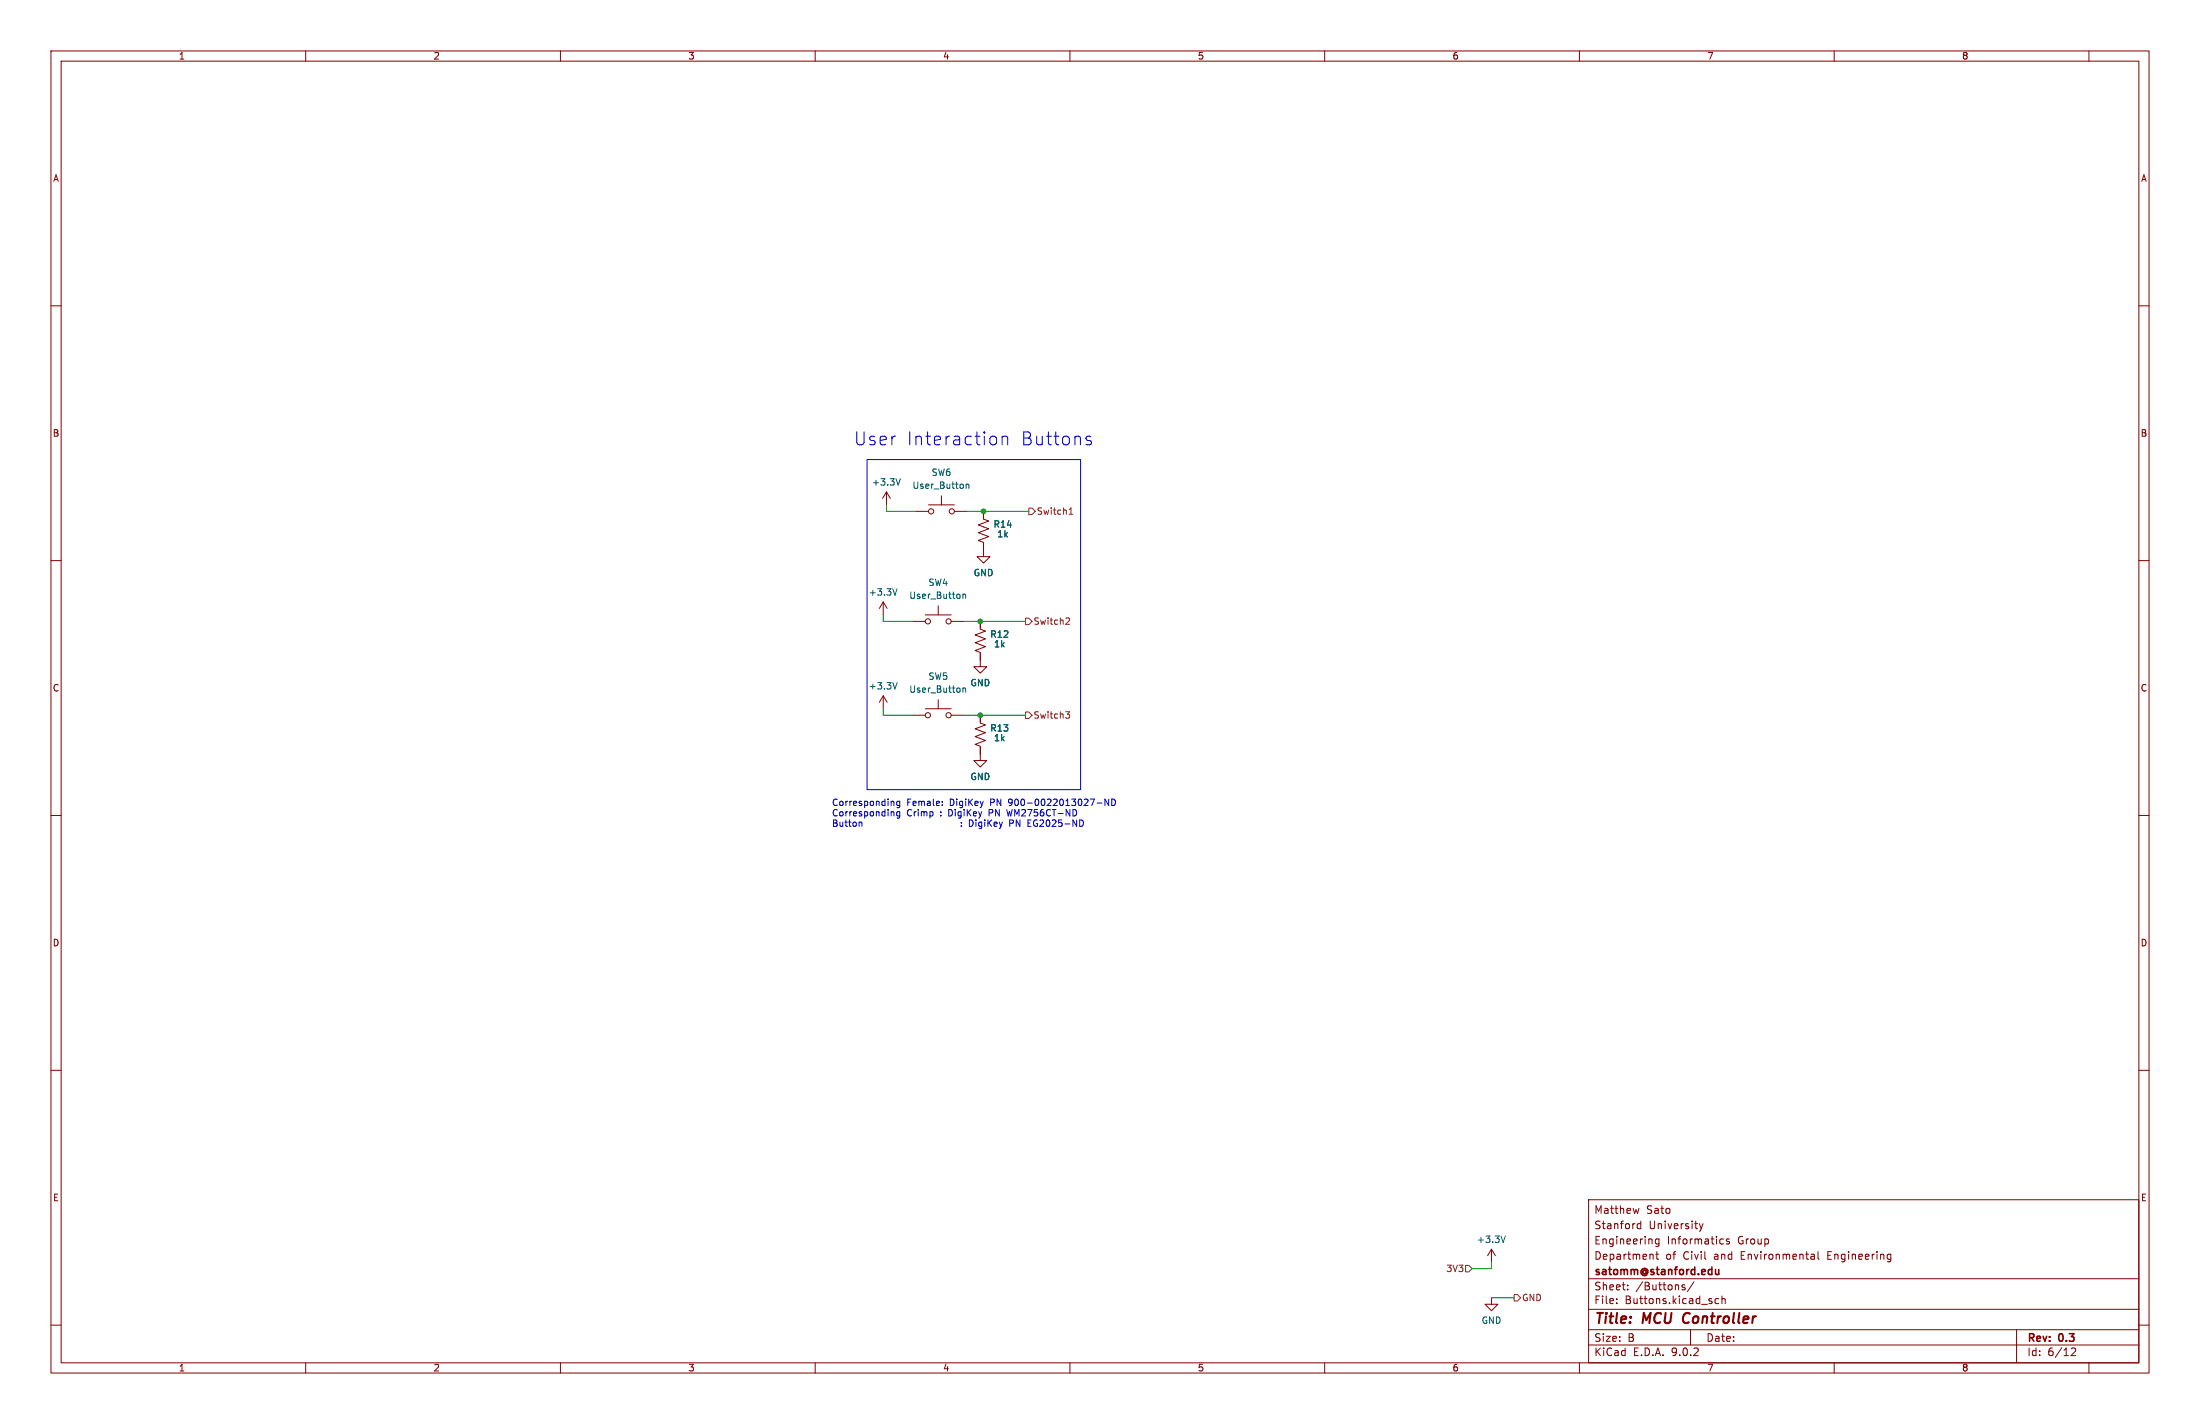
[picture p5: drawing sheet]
(kicad_sch
 (version 20250114)
 (generator "eeschema")
 (generator_version "9.0")
 (paper "B")
 (title_block
  (title "MCU Controller")
  (rev "0.3")
  (company "satomm@stanford.edu")
  (comment 1 "Department of Civil and Environmental Engineering")
  (comment 2 "Engineering Informatics Group")
  (comment 3 "Stanford University")
  (comment 4 "Matthew Sato"))
 (lib_symbols
  (symbol "Device:R_US"
   (pin_numbers (hide yes))
   (pin_names
    (offset 0)) (exclude_from_sim no) (in_bom yes) (on_board yes)
   (property "Reference" "R" (at 2.54 0 90) (effects (font (size 1.27 1.27))))
   (property "Value" "R_US" (at -2.54 0 90) (effects (font (size 1.27 1.27))))
   (property "Footprint" "" (at 1.016 -0.254 90) (effects (font (size 1.27 1.27)) (hide yes)))
   (property "Datasheet" "~" (at 0 0 0) (effects (font (size 1.27 1.27)) (hide yes)))
   (property "Description" "Resistor, US symbol" (at 0 0 0) (effects (font (size 1.27 1.27)) (hide yes)))
   (symbol "R_US_0_1"
    (polyline (pts (xy 0 2.286) (xy 0 2.54)) (stroke (width 0) (type default)) (fill (type none)))
    (polyline (pts (xy 0 2.286) (xy 1.016 1.905) (xy 0 1.524) (xy -1.016 1.143) (xy 0 0.762)) (stroke (width 0) (type default)) (fill (type none)))
    (polyline (pts (xy 0 0.762) (xy 1.016 0.381) (xy 0 0) (xy -1.016 -0.381) (xy 0 -0.762)) (stroke (width 0) (type default)) (fill (type none)))
    (polyline (pts (xy 0 -0.762) (xy 1.016 -1.143) (xy 0 -1.524) (xy -1.016 -1.905) (xy 0 -2.286)) (stroke (width 0) (type default)) (fill (type none)))
    (polyline (pts (xy 0 -2.286) (xy 0 -2.54)) (stroke (width 0) (type default)) (fill (type none))))
   (symbol "R_US_1_1"
    (pin passive line (at 0 3.81 270) (length 1.27) (name "~" (effects (font (size 1.27 1.27)))) (number "1" (effects (font (size 1.27 1.27)))))
    (pin passive line (at 0 -3.81 90) (length 1.27) (name "~" (effects (font (size 1.27 1.27)))) (number "2" (effects (font (size 1.27 1.27))))))
   (embedded_fonts no))
  (symbol "Switch:SW_Push"
   (pin_numbers (hide yes))
   (pin_names
    (offset 1.016) (hide yes)) (exclude_from_sim no) (in_bom yes) (on_board yes)
   (property "Reference" "SW" (at 1.27 2.54 0) (effects (font (size 1.27 1.27)) (justify left)))
   (property "Value" "SW_Push" (at 0 -1.524 0) (effects (font (size 1.27 1.27))))
   (property "Footprint" "" (at 0 5.08 0) (effects (font (size 1.27 1.27)) (hide yes)))
   (property "Datasheet" "~" (at 0 5.08 0) (effects (font (size 1.27 1.27)) (hide yes)))
   (property "Description" "Push button switch, generic, two pins" (at 0 0 0) (effects (font (size 1.27 1.27)) (hide yes)))
   (symbol "SW_Push_0_1"
    (circle (center -2.032 0) (radius 0.508) (stroke (width 0) (type default)) (fill (type none)))
    (polyline (pts (xy 0 1.27) (xy 0 3.048)) (stroke (width 0) (type default)) (fill (type none)))
    (circle (center 2.032 0) (radius 0.508) (stroke (width 0) (type default)) (fill (type none)))
    (polyline (pts (xy 2.54 1.27) (xy -2.54 1.27)) (stroke (width 0) (type default)) (fill (type none)))
    (pin passive line (at -5.08 0 0) (length 2.54) (name "1" (effects (font (size 1.27 1.27)))) (number "1" (effects (font (size 1.27 1.27)))))
    (pin passive line (at 5.08 0 180) (length 2.54) (name "2" (effects (font (size 1.27 1.27)))) (number "2" (effects (font (size 1.27 1.27))))))
   (embedded_fonts no))
  (symbol "power:+3.3V"
   (power)
   (pin_names
    (offset 0)) (exclude_from_sim no) (in_bom yes) (on_board yes)
   (property "Reference" "#PWR" (at 0 -3.81 0) (effects (font (size 1.27 1.27)) (hide yes)))
   (property "Value" "+3.3V" (at 0 3.556 0) (effects (font (size 1.27 1.27))))
   (property "Footprint" "" (at 0 0 0) (effects (font (size 1.27 1.27)) (hide yes)))
   (property "Datasheet" "" (at 0 0 0) (effects (font (size 1.27 1.27)) (hide yes)))
   (property "Description" "Power symbol creates a global label with name \"+3.3V\"" (at 0 0 0) (effects (font (size 1.27 1.27)) (hide yes)))
   (symbol "+3.3V_0_1"
    (polyline (pts (xy -0.762 1.27) (xy 0 2.54)) (stroke (width 0) (type default)) (fill (type none)))
    (polyline (pts (xy 0 2.54) (xy 0.762 1.27)) (stroke (width 0) (type default)) (fill (type none)))
    (polyline (pts (xy 0 0) (xy 0 2.54)) (stroke (width 0) (type default)) (fill (type none))))
   (symbol "+3.3V_1_1"
    (pin power_in line (at 0 0 90) (length 0) (hide yes) (name "+3.3V" (effects (font (size 1.27 1.27)))) (number "1" (effects (font (size 1.27 1.27))))))
   (embedded_fonts no))
  (symbol "power:GND"
   (power)
   (pin_names
    (offset 0)) (exclude_from_sim no) (in_bom yes) (on_board yes)
   (property "Reference" "#PWR" (at 0 -6.35 0) (effects (font (size 1.27 1.27)) (hide yes)))
   (property "Value" "GND" (at 0 -3.81 0) (effects (font (size 1.27 1.27))))
   (property "Footprint" "" (at 0 0 0) (effects (font (size 1.27 1.27)) (hide yes)))
   (property "Datasheet" "" (at 0 0 0) (effects (font (size 1.27 1.27)) (hide yes)))
   (property "Description" "Power symbol creates a global label with name \"GND\" , ground" (at 0 0 0) (effects (font (size 1.27 1.27)) (hide yes)))
   (symbol "GND_0_1"
    (polyline (pts (xy 0 0) (xy 0 -1.27) (xy 1.27 -1.27) (xy 0 -2.54) (xy -1.27 -1.27) (xy 0 -1.27)) (stroke (width 0) (type default)) (fill (type none))))
   (symbol "GND_1_1"
    (pin power_in line (at 0 0 270) (length 0) (hide yes) (name "GND" (effects (font (size 1.27 1.27)))) (number "1" (effects (font (size 1.27 1.27))))))
   (embedded_fonts no)))
 (rectangle
  (start 170.18 90.17)
  (end 212.09 154.94)
  (stroke (width 0) (type default))
  (fill (type none)))
 (text "Corresponding Female: DigiKey PN 900-0022013027-ND\nCorresponding Crimp : DigiKey PN WM2756CT-ND\nButton          	: DigiKey PN EG2025-ND"
  (exclude_from_sim no)
  (at 163.195 162.56 0)
  (effects (font (size 1.27 1.27)) (justify left bottom)))
 (text "User Interaction Buttons"
  (exclude_from_sim no)
  (at 191.135 86.36 0)
  (effects (font (size 2.54 2.54))))
 (junction
  (at 192.405 140.335)
  (diameter 0)
  (color 0 0 0 0))
 (junction
  (at 192.405 121.92)
  (diameter 0)
  (color 0 0 0 0))
 (junction
  (at 193.04 100.33)
  (diameter 0)
  (color 0 0 0 0))
 (wire
  (pts (xy 173.355 121.92) (xy 179.07 121.92))
  (stroke (width 0) (type default)))
 (wire
  (pts (xy 173.355 139.065) (xy 173.355 140.335))
  (stroke (width 0) (type default)))
 (wire
  (pts (xy 173.99 100.33) (xy 179.705 100.33))
  (stroke (width 0) (type default)))
 (wire
  (pts (xy 173.355 120.65) (xy 173.355 121.92))
  (stroke (width 0) (type default)))
 (wire
  (pts (xy 189.865 100.33) (xy 193.04 100.33))
  (stroke (width 0) (type default)))
 (wire
  (pts (xy 292.735 254.635) (xy 297.18 254.635))
  (stroke (width 0) (type default)))
 (wire
  (pts (xy 288.925 248.92) (xy 292.735 248.92))
  (stroke (width 0) (type default)))
 (wire
  (pts (xy 193.04 100.33) (xy 201.93 100.33))
  (stroke (width 0) (type default)))
 (wire
  (pts (xy 192.405 140.335) (xy 201.295 140.335))
  (stroke (width 0) (type default)))
 (wire
  (pts (xy 189.23 121.92) (xy 192.405 121.92))
  (stroke (width 0) (type default)))
 (wire
  (pts (xy 173.355 140.335) (xy 179.07 140.335))
  (stroke (width 0) (type default)))
 (wire
  (pts (xy 192.405 121.92) (xy 201.295 121.92))
  (stroke (width 0) (type default)))
 (wire
  (pts (xy 173.99 99.06) (xy 173.99 100.33))
  (stroke (width 0) (type default)))
 (wire
  (pts (xy 292.735 248.92) (xy 292.735 247.65))
  (stroke (width 0) (type default)))
 (wire
  (pts (xy 189.23 140.335) (xy 192.405 140.335))
  (stroke (width 0) (type default)))
 (hierarchical_label "Switch1"
  (shape output)
  (at 201.93 100.33 0)
  (effects (font (size 1.27 1.27)) (justify left)))
 (hierarchical_label "GND"
  (shape output)
  (at 297.18 254.635 0)
  (effects (font (size 1.27 1.27)) (justify left)))
 (hierarchical_label "Switch2"
  (shape output)
  (at 201.295 121.92 0)
  (effects (font (size 1.27 1.27)) (justify left)))
 (hierarchical_label "3V3"
  (shape input)
  (at 288.925 248.92 180)
  (effects (font (size 1.27 1.27)) (justify right)))
 (hierarchical_label "Switch3"
  (shape output)
  (at 201.295 140.335 0)
  (effects (font (size 1.27 1.27)) (justify left)))
 (symbol
  (lib_id "power:+3.3V")
  (at 292.735 247.65 0)
  (unit 1)
  (exclude_from_sim no)
  (in_bom yes)
  (on_board yes)
  (dnp no)
  (fields_autoplaced yes)
  (property "Reference" "#PWR095" (at 292.735 251.46 0) (effects (font (size 1.27 1.27)) (hide yes)))
  (property "Value" "+3.3V" (at 292.735 243.205 0) (effects (font (size 1.27 1.27))))
  (property "Footprint" "" (at 292.735 247.65 0) (effects (font (size 1.27 1.27)) (hide yes)))
  (property "Datasheet" "" (at 292.735 247.65 0) (effects (font (size 1.27 1.27)) (hide yes)))
  (property "Description" "" (at 292.735 247.65 0) (effects (font (size 1.27 1.27))))
  (pin "1"))
 (symbol
  (lib_id "Device:R_US")
  (at 192.405 144.145 0)
  (unit 1)
  (exclude_from_sim no)
  (in_bom yes)
  (on_board yes)
  (dnp no)
  (property "Reference" "R13" (at 196.215 142.875 0) (effects (font (size 1.27 1.27))))
  (property "Value" "1k" (at 196.215 144.78 0) (effects (font (size 1.27 1.27))))
  (property "Footprint" "Resistor_SMD:R_0805_2012Metric_Pad1.20x1.40mm_HandSolder" (at 193.421 144.399 90) (effects (font (size 1.27 1.27)) (hide yes)))
  (property "Datasheet" "https://www.seielect.com/catalog/sei-rmcf_rmcp.pdf" (at 192.405 144.145 0) (effects (font (size 1.27 1.27)) (hide yes)))
  (property "Description" "RES 1K OHM 1% 1/8W 0805" (at 192.405 144.145 0) (effects (font (size 1.27 1.27)) (hide yes)))
  (property "Mfr" "Stackpole Electronics Inc" (at 192.405 144.145 0) (effects (font (size 1.27 1.27)) (hide yes)))
  (property "Mfr P/N" "RMCF0805FT1K00" (at 192.405 144.145 0) (effects (font (size 1.27 1.27)) (hide yes)))
  (property "Supplier 1" "DigiKey" (at 192.405 144.145 0) (effects (font (size 1.27 1.27)) (hide yes)))
  (property "Supplier 1 P/N" "RMCF0805FT1K00CT-ND" (at 192.405 144.145 0) (effects (font (size 1.27 1.27)) (hide yes)))
  (property "Supplier 2" "" (at 192.405 144.145 0) (effects (font (size 1.27 1.27)) (hide yes)))
  (property "Supplier 2 P/N" "" (at 192.405 144.145 0) (effects (font (size 1.27 1.27)) (hide yes)))
  (pin "1")
  (pin "2"))
 (symbol
  (lib_id "power:+3.3V")
  (at 173.355 120.65 0)
  (unit 1)
  (exclude_from_sim no)
  (in_bom yes)
  (on_board yes)
  (dnp no)
  (fields_autoplaced yes)
  (property "Reference" "#PWR089" (at 173.355 124.46 0) (effects (font (size 1.27 1.27)) (hide yes)))
  (property "Value" "+3.3V" (at 173.355 116.205 0) (effects (font (size 1.27 1.27))))
  (property "Footprint" "" (at 173.355 120.65 0) (effects (font (size 1.27 1.27)) (hide yes)))
  (property "Datasheet" "" (at 173.355 120.65 0) (effects (font (size 1.27 1.27)) (hide yes)))
  (property "Description" "" (at 173.355 120.65 0) (effects (font (size 1.27 1.27))))
  (pin "1"))
 (symbol
  (lib_id "Switch:SW_Push")
  (at 184.15 121.92 0)
  (unit 1)
  (exclude_from_sim no)
  (in_bom yes)
  (on_board yes)
  (dnp no)
  (fields_autoplaced yes)
  (property "Reference" "SW4" (at 184.15 114.3 0) (effects (font (size 1.27 1.27))))
  (property "Value" "User_Button" (at 184.15 116.84 0) (effects (font (size 1.27 1.27))))
  (property "Footprint" "RobotLibrary:CONN_22232021_MOL" (at 184.15 116.84 0) (effects (font (size 1.27 1.27)) (hide yes)))
  (property "Datasheet" "https://www.molex.com/webdocs/datasheets/pdf/en-us//0022232021_PCB_HEADERS.pdf" (at 184.15 116.84 0) (effects (font (size 1.27 1.27)) (hide yes)))
  (property "Description" "CONN HEADER VERT 2POS 2.54MM" (at 184.15 121.92 0) (effects (font (size 1.27 1.27)) (hide yes)))
  (property "Mfr" "Molex" (at 184.15 121.92 0) (effects (font (size 1.27 1.27)) (hide yes)))
  (property "Mfr P/N" "0022232021" (at 184.15 121.92 0) (effects (font (size 1.27 1.27)) (hide yes)))
  (property "Supplier 1" "DigiKey" (at 184.15 121.92 0) (effects (font (size 1.27 1.27)) (hide yes)))
  (property "Supplier 1 P/N" "900-0022232021-ND" (at 184.15 121.92 0) (effects (font (size 1.27 1.27)) (hide yes)))
  (property "Supplier 2" "" (at 184.15 121.92 0) (effects (font (size 1.27 1.27)) (hide yes)))
  (property "Supplier 2 P/N" "" (at 184.15 121.92 0) (effects (font (size 1.27 1.27)) (hide yes)))
  (pin "1")
  (pin "2"))
 (symbol
  (lib_id "power:GND")
  (at 292.735 254.635 0)
  (unit 1)
  (exclude_from_sim no)
  (in_bom yes)
  (on_board yes)
  (dnp no)
  (fields_autoplaced yes)
  (property "Reference" "#PWR096" (at 292.735 260.985 0) (effects (font (size 1.27 1.27)) (hide yes)))
  (property "Value" "GND" (at 292.735 259.08 0) (effects (font (size 1.27 1.27))))
  (property "Footprint" "" (at 292.735 254.635 0) (effects (font (size 1.27 1.27)) (hide yes)))
  (property "Datasheet" "" (at 292.735 254.635 0) (effects (font (size 1.27 1.27)) (hide yes)))
  (property "Description" "" (at 292.735 254.635 0) (effects (font (size 1.27 1.27))))
  (pin "1"))
 (symbol
  (lib_id "power:GND")
  (at 192.405 129.54 0)
  (unit 1)
  (exclude_from_sim no)
  (in_bom yes)
  (on_board yes)
  (dnp no)
  (fields_autoplaced yes)
  (property "Reference" "#PWR092" (at 192.405 135.89 0) (effects (font (size 1.27 1.27)) (hide yes)))
  (property "Value" "GND" (at 192.405 133.985 0) (effects (font (size 1.27 1.27))))
  (property "Footprint" "" (at 192.405 129.54 0) (effects (font (size 1.27 1.27)) (hide yes)))
  (property "Datasheet" "" (at 192.405 129.54 0) (effects (font (size 1.27 1.27)) (hide yes)))
  (property "Description" "" (at 192.405 129.54 0) (effects (font (size 1.27 1.27))))
  (pin "1"))
 (symbol
  (lib_id "Switch:SW_Push")
  (at 184.785 100.33 0)
  (unit 1)
  (exclude_from_sim no)
  (in_bom yes)
  (on_board yes)
  (dnp no)
  (fields_autoplaced yes)
  (property "Reference" "SW6" (at 184.785 92.71 0) (effects (font (size 1.27 1.27))))
  (property "Value" "User_Button" (at 184.785 95.25 0) (effects (font (size 1.27 1.27))))
  (property "Footprint" "RobotLibrary:CONN_22232021_MOL" (at 184.785 95.25 0) (effects (font (size 1.27 1.27)) (hide yes)))
  (property "Datasheet" "https://www.molex.com/webdocs/datasheets/pdf/en-us//0022232021_PCB_HEADERS.pdf" (at 184.785 95.25 0) (effects (font (size 1.27 1.27)) (hide yes)))
  (property "Description" "CONN HEADER VERT 2POS 2.54MM" (at 184.785 100.33 0) (effects (font (size 1.27 1.27)) (hide yes)))
  (property "Mfr" "Molex" (at 184.785 100.33 0) (effects (font (size 1.27 1.27)) (hide yes)))
  (property "Mfr P/N" "0022232021" (at 184.785 100.33 0) (effects (font (size 1.27 1.27)) (hide yes)))
  (property "Supplier 1" "DigiKey" (at 184.785 100.33 0) (effects (font (size 1.27 1.27)) (hide yes)))
  (property "Supplier 1 P/N" "900-0022232021-ND" (at 184.785 100.33 0) (effects (font (size 1.27 1.27)) (hide yes)))
  (property "Supplier 2" "" (at 184.785 100.33 0) (effects (font (size 1.27 1.27)) (hide yes)))
  (property "Supplier 2 P/N" "" (at 184.785 100.33 0) (effects (font (size 1.27 1.27)) (hide yes)))
  (pin "1")
  (pin "2"))
 (symbol
  (lib_id "power:+3.3V")
  (at 173.99 99.06 0)
  (unit 1)
  (exclude_from_sim no)
  (in_bom yes)
  (on_board yes)
  (dnp no)
  (fields_autoplaced yes)
  (property "Reference" "#PWR091" (at 173.99 102.87 0) (effects (font (size 1.27 1.27)) (hide yes)))
  (property "Value" "+3.3V" (at 173.99 94.615 0) (effects (font (size 1.27 1.27))))
  (property "Footprint" "" (at 173.99 99.06 0) (effects (font (size 1.27 1.27)) (hide yes)))
  (property "Datasheet" "" (at 173.99 99.06 0) (effects (font (size 1.27 1.27)) (hide yes)))
  (property "Description" "" (at 173.99 99.06 0) (effects (font (size 1.27 1.27))))
  (pin "1"))
 (symbol
  (lib_id "power:GND")
  (at 192.405 147.955 0)
  (unit 1)
  (exclude_from_sim no)
  (in_bom yes)
  (on_board yes)
  (dnp no)
  (fields_autoplaced yes)
  (property "Reference" "#PWR093" (at 192.405 154.305 0) (effects (font (size 1.27 1.27)) (hide yes)))
  (property "Value" "GND" (at 192.405 152.4 0) (effects (font (size 1.27 1.27))))
  (property "Footprint" "" (at 192.405 147.955 0) (effects (font (size 1.27 1.27)) (hide yes)))
  (property "Datasheet" "" (at 192.405 147.955 0) (effects (font (size 1.27 1.27)) (hide yes)))
  (property "Description" "" (at 192.405 147.955 0) (effects (font (size 1.27 1.27))))
  (pin "1"))
 (symbol
  (lib_id "Switch:SW_Push")
  (at 184.15 140.335 0)
  (unit 1)
  (exclude_from_sim no)
  (in_bom yes)
  (on_board yes)
  (dnp no)
  (fields_autoplaced yes)
  (property "Reference" "SW5" (at 184.15 132.715 0) (effects (font (size 1.27 1.27))))
  (property "Value" "User_Button" (at 184.15 135.255 0) (effects (font (size 1.27 1.27))))
  (property "Footprint" "RobotLibrary:CONN_22232021_MOL" (at 184.15 135.255 0) (effects (font (size 1.27 1.27)) (hide yes)))
  (property "Datasheet" "https://www.molex.com/webdocs/datasheets/pdf/en-us//0022232021_PCB_HEADERS.pdf" (at 184.15 135.255 0) (effects (font (size 1.27 1.27)) (hide yes)))
  (property "Description" "CONN HEADER VERT 2POS 2.54MM" (at 184.15 140.335 0) (effects (font (size 1.27 1.27)) (hide yes)))
  (property "Mfr" "Molex" (at 184.15 140.335 0) (effects (font (size 1.27 1.27)) (hide yes)))
  (property "Mfr P/N" "0022232021" (at 184.15 140.335 0) (effects (font (size 1.27 1.27)) (hide yes)))
  (property "Supplier 1" "DigiKey" (at 184.15 140.335 0) (effects (font (size 1.27 1.27)) (hide yes)))
  (property "Supplier 1 P/N" "900-0022232021-ND" (at 184.15 140.335 0) (effects (font (size 1.27 1.27)) (hide yes)))
  (property "Supplier 2" "" (at 184.15 140.335 0) (effects (font (size 1.27 1.27)) (hide yes)))
  (property "Supplier 2 P/N" "" (at 184.15 140.335 0) (effects (font (size 1.27 1.27)) (hide yes)))
  (pin "1")
  (pin "2"))
 (symbol
  (lib_id "Device:R_US")
  (at 192.405 125.73 0)
  (unit 1)
  (exclude_from_sim no)
  (in_bom yes)
  (on_board yes)
  (dnp no)
  (property "Reference" "R12" (at 196.215 124.46 0) (effects (font (size 1.27 1.27))))
  (property "Value" "1k" (at 196.215 126.365 0) (effects (font (size 1.27 1.27))))
  (property "Footprint" "Resistor_SMD:R_0805_2012Metric_Pad1.20x1.40mm_HandSolder" (at 193.421 125.984 90) (effects (font (size 1.27 1.27)) (hide yes)))
  (property "Datasheet" "https://www.seielect.com/catalog/sei-rmcf_rmcp.pdf" (at 192.405 125.73 0) (effects (font (size 1.27 1.27)) (hide yes)))
  (property "Description" "RES 1K OHM 1% 1/8W 0805" (at 192.405 125.73 0) (effects (font (size 1.27 1.27)) (hide yes)))
  (property "Mfr" "Stackpole Electronics Inc" (at 192.405 125.73 0) (effects (font (size 1.27 1.27)) (hide yes)))
  (property "Mfr P/N" "RMCF0805FT1K00" (at 192.405 125.73 0) (effects (font (size 1.27 1.27)) (hide yes)))
  (property "Supplier 1" "DigiKey" (at 192.405 125.73 0) (effects (font (size 1.27 1.27)) (hide yes)))
  (property "Supplier 1 P/N" "RMCF0805FT1K00CT-ND" (at 192.405 125.73 0) (effects (font (size 1.27 1.27)) (hide yes)))
  (property "Supplier 2" "" (at 192.405 125.73 0) (effects (font (size 1.27 1.27)) (hide yes)))
  (property "Supplier 2 P/N" "" (at 192.405 125.73 0) (effects (font (size 1.27 1.27)) (hide yes)))
  (pin "1")
  (pin "2"))
 (symbol
  (lib_id "power:+3.3V")
  (at 173.355 139.065 0)
  (unit 1)
  (exclude_from_sim no)
  (in_bom yes)
  (on_board yes)
  (dnp no)
  (fields_autoplaced yes)
  (property "Reference" "#PWR090" (at 173.355 142.875 0) (effects (font (size 1.27 1.27)) (hide yes)))
  (property "Value" "+3.3V" (at 173.355 134.62 0) (effects (font (size 1.27 1.27))))
  (property "Footprint" "" (at 173.355 139.065 0) (effects (font (size 1.27 1.27)) (hide yes)))
  (property "Datasheet" "" (at 173.355 139.065 0) (effects (font (size 1.27 1.27)) (hide yes)))
  (property "Description" "" (at 173.355 139.065 0) (effects (font (size 1.27 1.27))))
  (pin "1"))
 (symbol
  (lib_id "power:GND")
  (at 193.04 107.95 0)
  (unit 1)
  (exclude_from_sim no)
  (in_bom yes)
  (on_board yes)
  (dnp no)
  (fields_autoplaced yes)
  (property "Reference" "#PWR094" (at 193.04 114.3 0) (effects (font (size 1.27 1.27)) (hide yes)))
  (property "Value" "GND" (at 193.04 112.395 0) (effects (font (size 1.27 1.27))))
  (property "Footprint" "" (at 193.04 107.95 0) (effects (font (size 1.27 1.27)) (hide yes)))
  (property "Datasheet" "" (at 193.04 107.95 0) (effects (font (size 1.27 1.27)) (hide yes)))
  (property "Description" "" (at 193.04 107.95 0) (effects (font (size 1.27 1.27))))
  (pin "1"))
 (symbol
  (lib_id "Device:R_US")
  (at 193.04 104.14 0)
  (unit 1)
  (exclude_from_sim no)
  (in_bom yes)
  (on_board yes)
  (dnp no)
  (property "Reference" "R14" (at 196.85 102.87 0) (effects (font (size 1.27 1.27))))
  (property "Value" "1k" (at 196.85 104.775 0) (effects (font (size 1.27 1.27))))
  (property "Footprint" "Resistor_SMD:R_0805_2012Metric_Pad1.20x1.40mm_HandSolder" (at 194.056 104.394 90) (effects (font (size 1.27 1.27)) (hide yes)))
  (property "Datasheet" "https://www.seielect.com/catalog/sei-rmcf_rmcp.pdf" (at 193.04 104.14 0) (effects (font (size 1.27 1.27)) (hide yes)))
  (property "Description" "RES 1K OHM 1% 1/8W 0805" (at 193.04 104.14 0) (effects (font (size 1.27 1.27)) (hide yes)))
  (property "Mfr" "Stackpole Electronics Inc" (at 193.04 104.14 0) (effects (font (size 1.27 1.27)) (hide yes)))
  (property "Mfr P/N" "RMCF0805FT1K00" (at 193.04 104.14 0) (effects (font (size 1.27 1.27)) (hide yes)))
  (property "Supplier 1" "DigiKey" (at 193.04 104.14 0) (effects (font (size 1.27 1.27)) (hide yes)))
  (property "Supplier 1 P/N" "RMCF0805FT1K00CT-ND" (at 193.04 104.14 0) (effects (font (size 1.27 1.27)) (hide yes)))
  (property "Supplier 2" "" (at 193.04 104.14 0) (effects (font (size 1.27 1.27)) (hide yes)))
  (property "Supplier 2 P/N" "" (at 193.04 104.14 0) (effects (font (size 1.27 1.27)) (hide yes)))
  (pin "1")
  (pin "2")))
